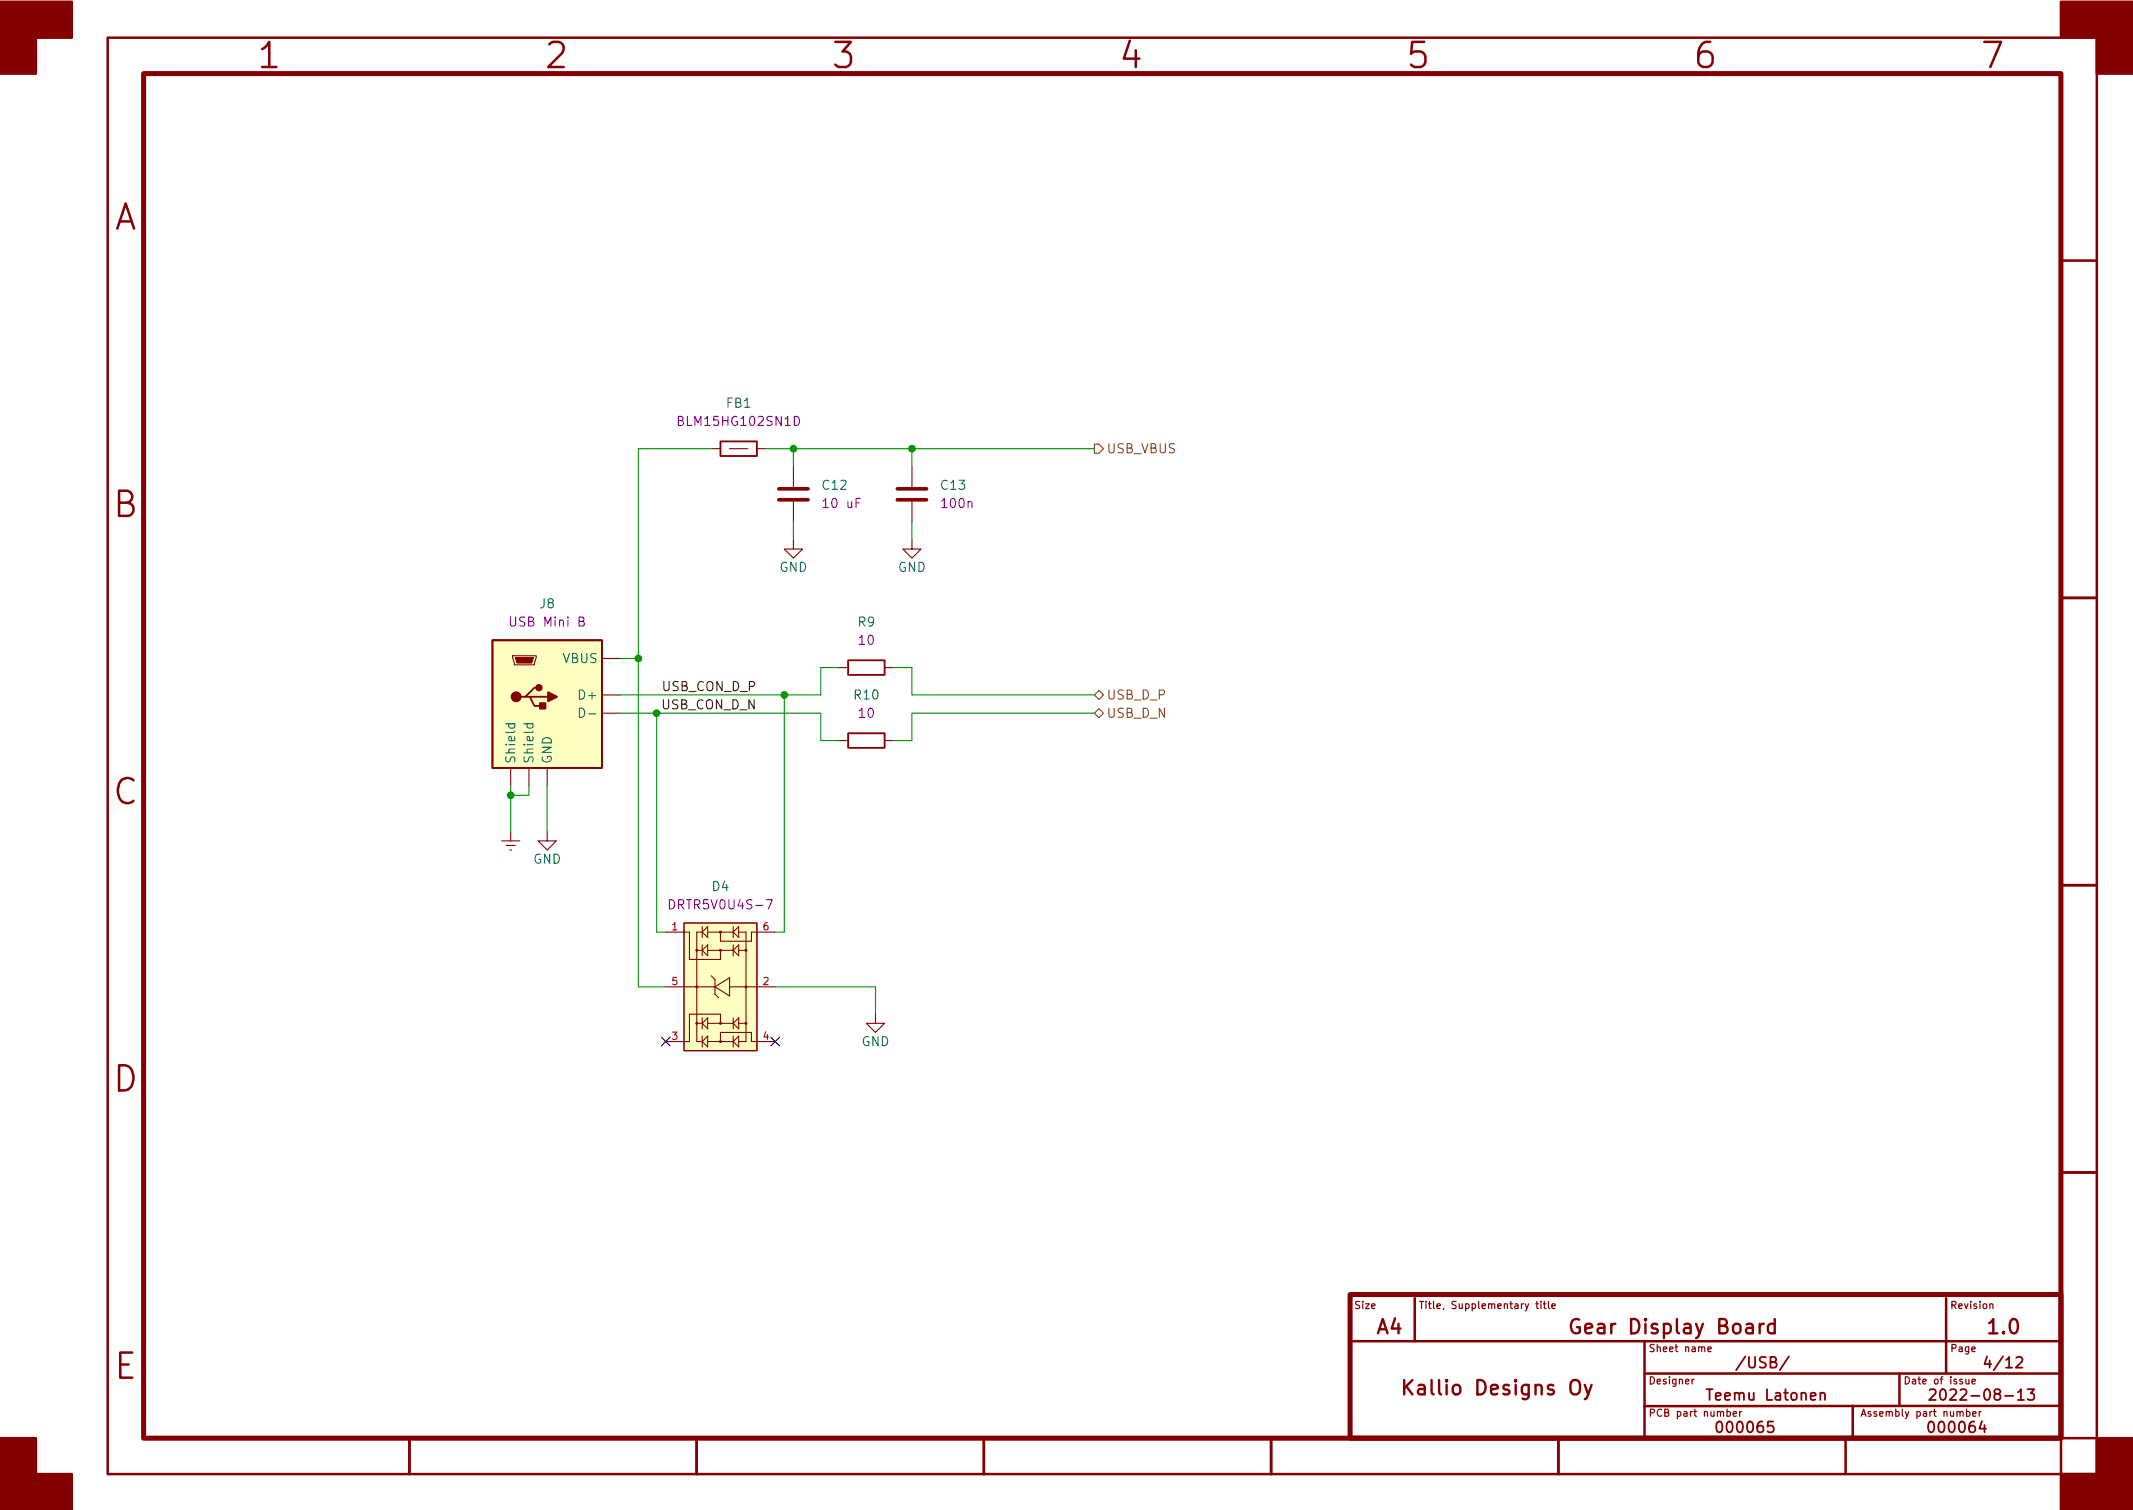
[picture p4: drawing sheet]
<svg xmlns="http://www.w3.org/2000/svg" width="297mm" height="210mm" viewBox="0 0 297 210" stroke-linecap="round" stroke-linejoin="round" font-family="sans-serif">
<g fill="none" stroke="#840000" stroke-width=".35">
<path d="M15 5.2h277v200.1h-277zM287 36.3h5M287 83.3h5M287 123.3h5M287 163.3h5M188 186.8h99M197 180.8v6M229 186.8v13.5M229 191.3h58M258 195.8v4.5M264.5 191.3v4.5M271 180.8v10.5"/>
<path d="M287 195.8h-58M57 200.3v5M97 200.3v5M137 200.3v5M177 200.3v5M181 200.3h111M217 200.3v5M257 200.3v5M287 200.3v5"/>
</g>
<path d="M20 10.2h267v190.1h-267zM188 180.3h99v20h-99z" fill="none" stroke="#840000" stroke-width=".7"/>
<g fill="#840000" stroke="#840000" stroke-width=".35">
<path d="M0 .2h10v5h-5v5h-5z"/>
<path d="M0 200.3h5v5h5v5h-10z"/>
<path d="M287 .2h10v10h-5v-5h-5z"/>
<path d="M292 200.3h5v10h-10v-5h5z"/>
</g>
<g fill="none" stroke="#840000" stroke-width=".17">
<path d="M213.9 181.5h.4M214 181.2v.9l.3 .1M214.6 181.2v.1M214.6 181.5v.7M214.9 181.5h.4M215.1 181.2v.9l.2 .1M215.6 181.2v.9l.2 .1M216.1 181.9l.5-.1-.1-.2-.2-.1-.2 .2 .1 .5h.3M235.6 192v.7M235.9 192l-.3 .2M237.8 187.9l.5-.1v-.2l-.3-.1-.2 .2 .1 .5h.4M240.5 196.6l.3-.1 .2 .2-.1 .5h-.4"/>
<path d="M241.4 196.9l.4-.1v-.2l-.3-.1-.1 .2v.5h.4M242.3 196.5v.7M242.5 196.5l-.2 .2M273.8 192v.7h.2l.2-.1M273.9 196.6l.2-.1 .2 .2-.1 .5h-.3M273.9 196.2v1M274.2 192v.7M274.6 192.4l.5-.1-.1-.2-.2-.1-.2 .2 .1 .5h.3M274.7 196.9l.5-.1-.1-.2-.2-.1-.2 .2 .1 .5h.3M275.6 196.5v.7M275.9 196.5l-.3 .2M277.1 181.6l.2-.1 .2 .1v.6"/>
</g>
<path d="M195.5 192.2v2M195.8 193l.9 1.2M196.7 192.2l-1.2 1.1M219 192.3a.66 .66 0 0 1 .7-.1 .66 .66 0 0 1 .3 .6v.7a.67 .67 0 0 1-.6 .7 .67 .67 0 0 1-.7-.7v-.7l.1-.4zM219.9 183.8a.77 .77 0 0 0-.8 0 .77 .77 0 0 0-.3 .7 .85 .85 0 0 0 .2 .9 .85 .85 0 0 0 .9 .2l.1-.1v-.7h-.4M220.7 192.8l.5 1.4M221.6 192.8l-.6 1.8-.3 .2M245.6 184.3a.51 .51 0 0 0-.6 .4M247.1 184.4l-.5-.1-.4 .4v.6l.2 .3 .2 .1 .5-.1M247.1 183.7v2" fill="none" stroke="#840000" stroke-width=".33"/>
<path d="M100.3 61.5h5.1v2h-5.1zM68.6 89.1h15.2v17.8h-15.2zM73.2 97h.6l.6 1.3h1.3M73.8 97h2.5M75.1 95.8h-.7l-1.2 1.2h-.7M118.1 91.9h5.1v2.1h-5.1zM118.1 102.1h5.1v2h-5.1zM249.1 188.9l-1.3 1.9M253.5 194.1a.37 .37 0 0 1 .6 0v.8M268.7 193.6l.2-.2 .5 .1a.41 .41 0 0 1 .1 .6l-.9 .8h1M282.4 193.4h.9l-.5 .6a.41 .41 0 0 1 .5 .3v.3l-.2 .3h-.5l-.2-.1" fill="none" stroke="#840000" stroke-width=".25"/>
<g fill="none" stroke="#840000" stroke-width=".15">
<path d="M99.1 62.5h1.2M101.6 62.5h2.5M105.4 62.5h1.3M110.5 75.2v1.2h1.3l-1.3 1.3-1.3-1.3h1.3M110.5 65v2.8M110.5 69.8v2.8M127 75.2v1.2h1.3l-1.3 1.3-1.3-1.3h1.3M127 65v2.8M127 69.8v2.8M71.4 91.3h3.3v.3l-.3 1h-2.8zM83.8 91.7h2.6M83.8 99.3h2.6"/>
<path d="M83.8 96.8h2.6M116.8 93h1.3M123.2 93h1.3M69.8 117.1h2.6M70.5 117.7h1.3M71 118.4h.2M71.1 106.9v2.6M71.1 115.8v1.3M73.7 106.9v2.6M76.2 115.8v1.3h1.3l-1.3 1.3-1.3-1.3h1.3M76.2 106.9v2.6M116.8 103.1h1.3"/>
<path d="M123.2 103.1h1.3M92.7 137.4h6.9M92.7 129.8h3.3v3.8h4.3v-1.3M95.2 128.5h10.2v17.8h-10.2zM97 132.3h.8M97.8 129.8h-.8v15.2h.8M97.8 129v1.6M97.8 131.6v1.5M98.6 129.8h3.5M98.6 132.3h3.5M98.6 131.6v1.5l-.8-.8zM98.6 129v1.6l-.8-.8z"/>
<path d="M99.1 135.9l.5 .5v2l.5 .5M99.6 137.4l2-1.3v2.6zM100.3 129.8v1.3h4.3v-1.3h3.3M101.6 137.4h6.3M102.1 129v1.6M102.1 131.6v1.5M102.1 129.8l.8-.8v1.6zM102.9 129.8h1v15.2h-1M102.9 132.3h1M102.9 131.6v1.5l-.8-.8zM97 142.5h.8M97.8 141.7v1.6"/>
<path d="M97.8 144.3v1.5M98.6 145h3.5M98.6 144.3v1.5l-.8-.8zM98.6 142.5h3.5M98.6 141.7v1.6l-.8-.8zM100.3 142.5v-1.3h-4.3v3.8h-3.3M100.3 145v-1.2h4.3v1.2h3.3M102.1 141.7v1.6M102.1 144.3v1.5M102.9 142.5h1M102.9 144.3v1.5l-.8-.8zM102.9 141.7v1.6l-.8-.8z"/>
<path d="M121.9 141.2v1.3h1.3l-1.3 1.3-1.3-1.3h1.3"/>
</g>
<g fill="#ffffc2" stroke="#ffffc2" stroke-width=".14">
<path d="M68.6 89.1h15.2v17.8h-15.2z"/>
<path d="M95.2 128.5h10.2v17.8h-10.2z"/>
</g>
<g fill="#840000" stroke="#840000" stroke-width=".25">
<path d="M75.2 97.9h.7v.8h-.7z"/>
<path d="M76.3 96.4l1.3 .6-1.3 .7z"/>
<circle cx="71.9" cy="97" r=".63"/>
<circle cx="75.1" cy="95.8" r=".38"/>
</g>
<g fill="#840000" stroke="#840000" stroke-width=".15">
<path d="M71.8 91.6h2.5l-.3 .7h-2z"/>
<circle cx="97" cy="142.5" r=".13"/>
<circle cx="97" cy="137.4" r=".13"/>
<circle cx="97" cy="132.3" r=".13"/>
<circle cx="100.3" cy="145" r=".13"/>
<circle cx="100.3" cy="142.5" r=".13"/>
<circle cx="100.3" cy="132.3" r=".13"/>
<circle cx="100.3" cy="129.8" r=".13"/>
<circle cx="103.9" cy="142.5" r=".13"/>
<circle cx="103.9" cy="137.4" r=".13"/>
<circle cx="103.9" cy="132.3" r=".13"/>
</g>
<path d="M80.7 98.6a.64 .64 0 0 1 .7 .6 .64 .64 0 0 1-.7 .7zM82 99.4h.9M70.4 100.8h1.3M70.9 100.8l-.1 .3 .3 .3h.4l.1-.1v-.5M73 100.8h1.2M73.4 100.8v.3l.2 .3h.4l.2-.1v-.5" fill="none" stroke="#006464" stroke-width=".15"/>
<path d="M110.6 58a.64 .64 0 0 1 .7 .6 .64 .64 0 0 1-.7 .6zM80.6 86.5h.6l.1-.2-.1-.3-.6-.1v1.3h.5l.3-.3a.33 .33 0 0 0-.3-.4M93.2 125.3a.64 .64 0 0 1 .8 .6 .64 .64 0 0 1-.8 .7zM106.7 125.3h.9l-.6 1.3" fill="none" stroke="#840084" stroke-width=".15"/>
<path d="M108.5 69.6h4M108.5 68.1h4M125 69.6h4M125 68.1h4" fill="none" stroke="#840000" stroke-width=".51"/>
<path d="M152.4 61.8h.6l.7 .7-.7 .6h-.6zM152.4 96.8l.6-.7 .7 .7-.7 .6zM153 98.7l.7 .6-.7 .6-.6-.6z" fill="none" stroke="#725600" stroke-width=".15"/>
<g fill="none" stroke="#009600" stroke-width=".15">
<path d="M99.1 62.5h-10.2v74.9h3.8M106.7 62.5h45.7M110.5 62.5v2.5M110.5 72.6v2.6M127 62.5v2.5M127 72.6v2.6M86.4 99.3h27.9v3.8h2.5M86.4 91.7h2.5M91.4 99.3v30.5h1.3M109.2 96.8v33h-1.3M116.8 93h-2.5v3.8h-27.9M124.5 93h2.5v3.8h25.4"/>
<path d="M152.4 99.3h-25.4v3.8h-2.5M71.1 109.5v6.3M73.7 109.5v1.2h-2.6M76.2 109.5v6.3M107.9 137.4h14v3.8"/>
</g>
<path d="M92.1 144.4l1.2 1.2M93.3 144.4l-1.2 1.2M107.3 144.4l1.3 1.2M108.6 144.4l-1.3 1.2" fill="none" stroke="#000084" stroke-width=".15"/>
<g fill="#009600" stroke="#009600" stroke-width=".15">
<circle cx="71.1" cy="110.7" r=".46"/>
<circle cx="88.9" cy="91.7" r=".46"/>
<circle cx="91.4" cy="99.3" r=".46"/>
<circle cx="109.2" cy="96.8" r=".46"/>
<circle cx="110.5" cy="62.5" r=".46"/>
<circle cx="127" cy="62.5" r=".46"/>
</g>
<g font-size="4.9" fill="#840000">
<text x="36.1" y="9.5">1</text>
<text x="76.1" y="9.5">2</text>
<text x="116.1" y="9.5">3</text>
<text x="156.1" y="9.5">4</text>
<text x="196.1" y="9.5">5</text>
<text x="236.1" y="9.5">6</text>
<text x="276.1" y="9.5">7</text>
<text x="15.7" y="32">A</text>
<text x="15.7" y="72">B</text>
<text x="15.7" y="112">C</text>
<text x="15.7" y="152">D</text>
<text x="15.9" y="192">E</text>
</g>
<g font-size="2.8" fill="#840000">
<text x="191.7" y="185.8">A4</text>
<text x="220.1" y="185.8">Gear Display Board</text>
<text x="277.1" y="185.8">1.0</text>
<text x="196.7" y="194.3">Kallio Designs Oy</text>
</g>
<g font-size="2.1" fill="#840000">
<text x="241.5" y="190.5">/USB/</text>
<text x="277" y="190.5">4/12</text>
<text x="238.3" y="195">Teemu Latonen</text>
<text x="270.7" y="195">2022-08-13</text>
<text x="239.5" y="199.5">000065</text>
<text x="269" y="199.5">000064</text>
</g>
<g font-size="1.8" fill="#840084">
<text x="94.8" y="59.3">BLM15HG102SN1D</text>
<text x="114.9" y="70.7">10 uF</text>
<text x="131.3" y="70.7">100n</text>
<text x="71.4" y="87.2">USB Mini B</text>
<text x="119.7" y="89.8">10</text>
<text x="119.7" y="99.9">10</text>
<text x="93.8" y="126.6">DRTR5V0U4S-7</text>
</g>
<g font-size="1.8" fill="#006464">
<text x="101.2" y="56.8">FB1</text>
<text x="114.6" y="68.2">C12</text>
<text x="131.1" y="68.2">C13</text>
<text x="108.5" y="79.6">GND</text>
<text x="125" y="79.6">GND</text>
<text x="75.2" y="84.7">J8</text>
<text x="119.5" y="87.2">R9</text>
<text x="78.4" y="92.3">VBUS</text>
<text x="81" y="97.4">D+</text>
<text x="119" y="97.4">R10</text>
<text x="71.8" y="106.4" transform="rotate(-90 71.8 106.4)">Shield</text>
<text x="74.3" y="106.4" transform="rotate(-90 74.3 106.4)">Shield</text>
<text x="76.8" y="106.4" transform="rotate(-90 76.8 106.4)">GND</text>
<text x="74.2" y="120.3">GND</text>
<text x="99.2" y="124.1">D4</text>
<text x="120" y="145.7">GND</text>
</g>
<g font-size="1.8" fill="#725600">
<text x="154.1" y="63.1">USB_VBUS</text>
<text x="154.1" y="99.9">USB_D_N</text>
<text x="154.1" y="97.4">USB_D_P</text>
</g>
<g font-size="1.8" fill="#0f0f0f">
<text x="92.2" y="98.8">USB_CON_D_N</text>
<text x="92.3" y="96.2">USB_CON_D_P</text>
</g>
<g font-size="1.4" fill="#a90000">
<text x="93.6" y="129.5">1</text>
<text x="106.3" y="129.5">6</text>
<text x="93.6" y="137.2">5</text>
<text x="106.3" y="137.2">2</text>
<text x="93.6" y="144.8">3</text>
<text x="106.3" y="144.8">4</text>
</g>
<g font-size="1.4" fill="#840000">
<text x="188.5" y="182.3">Size</text>
<text x="197.5" y="182.3">Title, Supplementary title</text>
<text x="271.5" y="182.3">Revision</text>
<text x="229.5" y="188.3">Sheet name</text>
<text x="271.5" y="188.3">Page</text>
<text x="229.5" y="192.8">Designer</text>
<text x="229.5" y="197.3">PCB part number</text>
<text x="259" y="197.3">Assembly part number</text>
<text x="265" y="192.8">Date of issue</text>
</g>
</svg>
